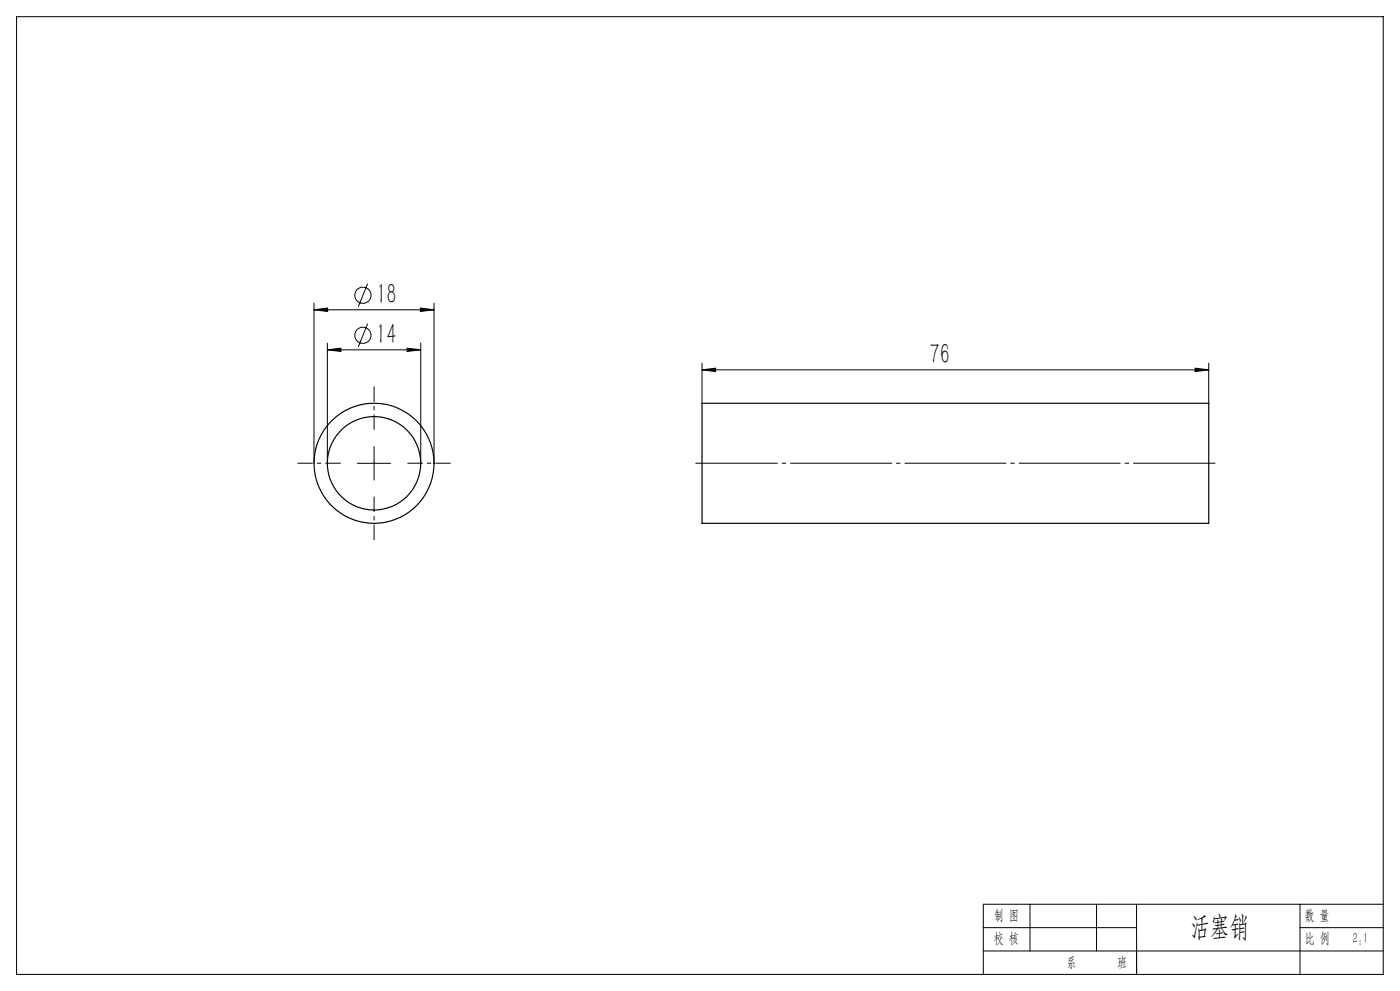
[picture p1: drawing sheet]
<svg xmlns="http://www.w3.org/2000/svg" width="420mm" height="297mm" viewBox="0 0 420 297" stroke-linecap="round" stroke-linejoin="round" font-family="sans-serif">
<g fill="none" stroke="#000" stroke-width=".35">
<path d="M210.6 120.9h152v35.9h-152z"/>
<circle cx="112.2" cy="138.8" r="18"/>
<circle cx="112.2" cy="138.8" r="14"/>
</g>
<g fill="none" stroke="#000" stroke-width=".3">
<path d="M5 5h410v287h-410zM94.2 92.8l4.1-.5v1zM94.2 90.8v48M94.2 92.8h36M110.3 85l-2.8 6.9M110.3 97l-2.8 7M126.1 92.3l4.1 .5-4.1 .5zM130.2 90.8v48M98.2 104.8l4.1-.5v1zM98.2 102.8v36M98.2 104.8h28M122.1 104.3l4.1 .5-4.1 .5z"/>
<path d="M126.2 102.8v36M210.6 110.8l4.1-.5v1.1zM210.6 108.8v12.1M210.6 110.8h152M358.5 110.3l4.1 .5-4.1 .6zM362.6 108.8v12.1M107.2 138.8h10M112.2 133.8v10.1M295 278h46M309 271v14M329 271v14M341 271v21"/>
<path d="M390 278h25M390 271v21M415 271h-120v21M295 285h120"/>
<circle cx="108.9" cy="88.5" r="2.42"/>
<circle cx="108.9" cy="100.5" r="2.42"/>
</g>
<path d="M102.2 138.8h-13M112.2 128.8v-13M122.2 138.8h13M112.2 148.8v13" fill="none" stroke="#000" stroke-width=".3" stroke-dasharray="30.5 1.3 1.3 1.3" stroke-dashoffset="25.9" stroke-linecap="butt"/>
<path d="M364.6 138.8h-156" fill="none" stroke="#000" stroke-width=".3" stroke-dasharray="30.5 1.3 1.3 1.3" stroke-dashoffset="5.8" stroke-linecap="butt"/>
<path d="M341 285v7" fill="none" stroke="#0a0605" stroke-width=".3"/>
<path d="M94.2 92.8l4.1-.5v1zM126.1 92.3l4.1 .5-4.1 .5zM98.2 104.8l4.1-.5v1zM122.1 104.3l4.1 .5-4.1 .5zM210.6 110.8l4.1-.5v1.1zM358.5 110.3l4.1 .5-4.1 .6z" fill="#000"/>
<g font-size="8.8">
<text x="112.9" y="91.1">18</text>
<text x="112.9" y="103.1">14</text>
<text x="278.9" y="109.1">76</text>
</g>
<text font-size="8.5" x="357.1" y="280.6">活塞销</text>
<g font-size="4.4">
<text x="298.2" y="275.7">制 图</text>
<text x="391.4" y="275.6">数 量</text>
<text x="298.1" y="282.7">校 核</text>
<text x="391.4" y="282.7">比 例</text>
<text x="405.8" y="282.7">2:1</text>
<text x="320" y="289.8">系</text>
<text x="335.1" y="289.8">班</text>
</g>
</svg>
